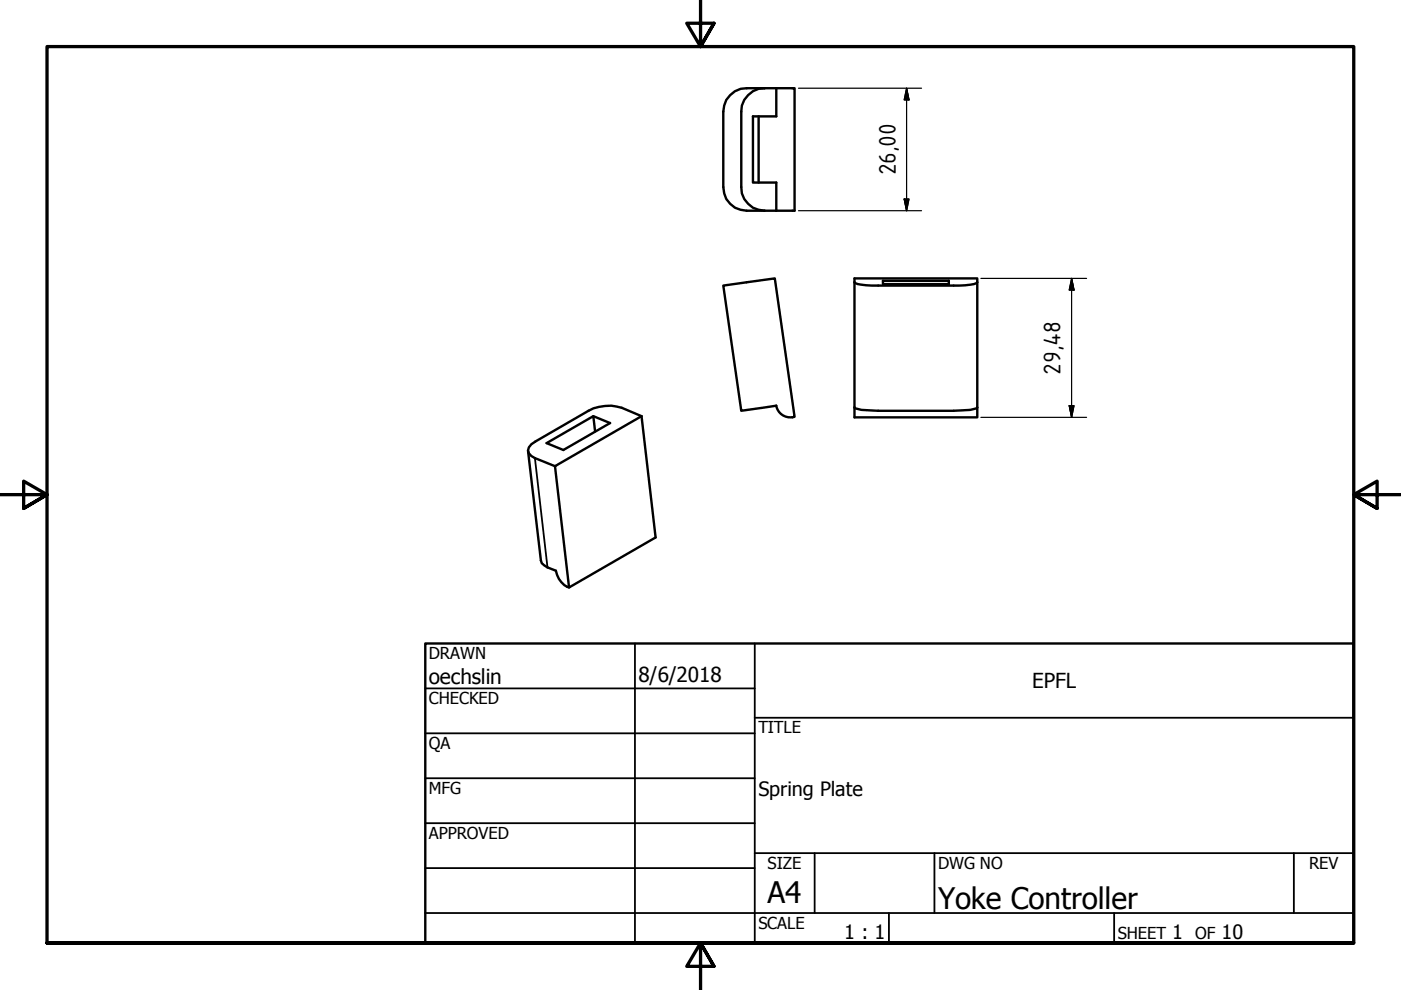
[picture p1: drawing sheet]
<svg xmlns="http://www.w3.org/2000/svg" width="297mm" height="210mm" viewBox="0 0 297 210" stroke-linecap="round" stroke-linejoin="round" font-family="sans-serif">
<!-- layer: Visible (ISO) -->
<g fill="none" stroke="#000" stroke-width=".51">
<path d="M162.1 18.7a5 5 0 0 0-4.9 5v16a5 5 0 0 0 4.9 5M164.6 18.7v6h-5v14h5v6M154.8 20.2l1-.9 1.2-.5 1.3-.1h10.2v26h-10.2a5 5 0 0 1-4.9-5v-16l.1-1.3 .5-1.2zM160.8 24.7v14M181.2 59.9a9.1 9.1 0 0 0 5 .7l18.5-.1a3.7 3.7 0 0 0 2.5-.6M187.2 59.5h14v.7h-14zM207.2 59.9v-.9h-26v29.5h26v-2.1M207.2 59.9v26.5M112 95.6l2.7 23.2 .2 .6 .5 .5 .7 .4 1.8 .7a4.5 4.5 0 0 0 2.7 3.6M117.7 98.8l18.3-10.6 3 25.8-18.4 10.6zM125.8 88.2l3.5 1.5-9.9 5.7-3.5-1.4 9.9-5.8 .4 3.3M136 88.2l-4.2-1.7a9.3 9.3 0 0 0-7 .6l-11.3 6.5a1.9 1.9 0 0 0-1.4 2.5l.5 .6 .8 .4 4.3 1.7"/>
<path d="M164.6 86a3 3 0 0 0 3.4 2.5M164.6 86l-7.4 1.1-3.8-26.5 10.9-1.6 4.2 29.4-.5 .1M181.2 86.4a4.6 4.6 0 0 0 2.5 .6l2.5 .1 17.3-.1a6.9 6.9 0 0 0 3.7-.6"/>
</g>
<!-- layer: Visible Narrow (ISO) -->
<path d="M113.4 97.1l2.7 23.2" fill="none" stroke="#000" stroke-width=".38"/>
<!-- layer: Border (ANSI) -->
<path d="M148.5 -.1v10l-2.9-5h5.8l-2.9 5 2.9-5M0 104.9h10l-5-2.9v5.8l5-2.9-5 2.9M297 104.9h-10l5-2.9v5.8l-5-2.9 5 2.9M10 199.9v-190h277v190h-277h277M151.4 204.9l-2.9-5 2.9 5h-5.8l2.9-5v10" fill="none" stroke="#000" stroke-width=".7"/>
<!-- layer: Title (ANSI) -->
<g fill="none" stroke="#000" stroke-width=".38">
<path d="M134.6 136.4v63.5M160 136.4v63.5M90.2 146h69.8M90.2 155.5h69.8M160 152.2h127M90.2 165h69.8M90.2 174.5h69.8M90.2 193.6h196.8M90.2 184.1h69.8M160 180.9h127M172.7 180.9v12.7M188.5 193.6v6.3"/>
<path d="M198.1 180.9v12.7M236.2 193.6v6.3M274.3 180.9v12.7"/>
</g>
<path d="M90.2 136.4h196.8v63.5h-196.8z" fill="none" stroke="#000" stroke-width=".51"/>
<!-- layer: Dimension (ISO) -->
<path d="M169.3 18.7h26.1M192.2 18.7l.5 2.5h-1zM192.2 18.7v26M169.3 44.7h26.1M191.7 42.2h1l-.5 2.5zM208 59h22.4M227.2 59l.5 2.5h-1zM227.2 59v29.5M208 88.5h22.4M226.7 86h1l-.5 2.5z" fill="none" stroke="#000" stroke-width=".25"/>
<path d="M192.2 18.7l.5 2.5zM192.2 18.7l.5 2.5h-1zM191.7 42.2l.5 2.5zM191.7 42.2h1l-.5 2.5zM227.2 59l.5 2.5zM227.2 59l.5 2.5h-1zM226.7 86l.5 2.5zM226.7 86h1l-.5 2.5z" fill="#000" stroke="#000" stroke-width=".25"/>
<g font-size="6.3">
<text x="162.8" y="191.4">A4</text>
<text x="198.9" y="192.7">Yoke Controller</text>
</g>
<g font-size="5.5">
<text x="189.9" y="37.2" transform="rotate(-90 189.9 37.2)">26,00</text>
<text x="224.9" y="79.4" transform="rotate(-90 224.9 79.4)">29,48</text>
</g>
<g font-size="4.4">
<text x="90.9" y="145.1">oechslin</text>
<text x="135.4" y="144.5">8/6/2018</text>
<text x="218.8" y="145.9">EPFL</text>
</g>
<g font-size="4.2">
<text x="160.8" y="168.8">Spring Plate</text>
<text x="179" y="199.2">1 : 1</text>
<text x="248.5" y="199.1">1</text>
<text x="259" y="199.1">10</text>
</g>
<g font-size="3.5">
<text x="90.9" y="139.7">DRAWN</text>
<text x="90.9" y="149.3">CHECKED</text>
<text x="160.8" y="155.5">TITLE</text>
<text x="90.9" y="158.8">QA</text>
<text x="90.9" y="168.3">MFG</text>
<text x="90.9" y="177.8">APPROVED</text>
<text x="162.8" y="184.2">SIZE</text>
<text x="198.9" y="184.2">DWG NO</text>
<text x="277.6" y="184.2">REV</text>
<text x="160.8" y="196.9">SCALE</text>
<text x="237" y="199.1">SHEET</text>
<text x="253.4" y="199.1">OF</text>
</g>
</svg>
